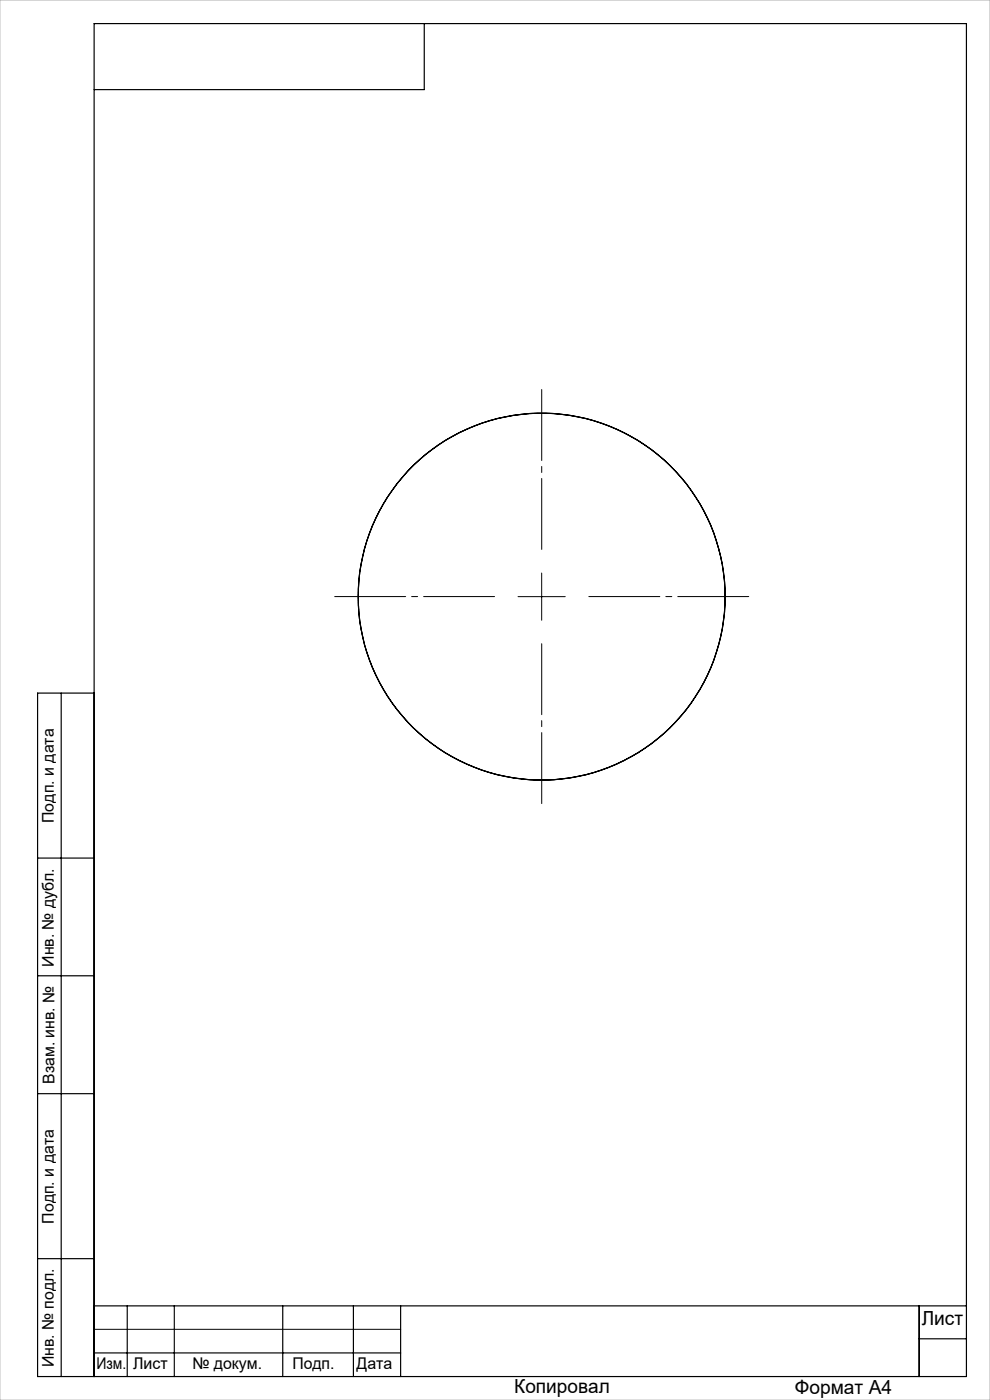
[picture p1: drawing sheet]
<svg xmlns="http://www.w3.org/2000/svg" width="210mm" height="297mm" viewBox="0 0 210 297" stroke-linecap="round" stroke-linejoin="round" font-family="sans-serif">
<path d="M114.9 116.6v-34M104.9 126.6h-33.9M114.9 136.6v33.9M124.9 126.6h33.9" fill="none" stroke="#000" stroke-width=".21" stroke-dasharray="15.2 1.3 1.3 1.3" stroke-dashoffset=".2"/>
<path d="M109.9 126.6h10M114.9 121.6v10M20 282h65" fill="none" stroke="#000" stroke-width=".21"/>
<g fill="none" stroke="#000" stroke-width=".25">
<path d="M90 5v14h-70M13 147v145M20 147h-12v145h197v-287h-185v287M8 182h12M8 207h12M8 232h12M8 267h12M20 277h185M27 277v15M37 277v15M60 277v15M75 277v15"/>
<path d="M85 277v15M195 277v15M20 287h65M195 284h10"/>
<circle cx="114.9" cy="126.6" r="38.9"/>
</g>
<path d="M0 0h210v297h-210z" fill="none" stroke="#c0c0c0" stroke-width=".21"/>
<g font-size="4.1">
<text x="195.5" y="281.2">Лист</text>
<text x="109.1" y="295.6">Копировал</text>
<text x="168.6" y="295.7">Формат А4</text>
</g>
<g font-size="3.4">
<text x="11.4" y="174.6" transform="rotate(-90 11.4 174.6)">Подп. и дата</text>
<text x="11.4" y="205.1" transform="rotate(-90 11.4 205.1)">Инв. № дубл.</text>
<text x="11.6" y="229.9" transform="rotate(-90 11.6 229.9)">Взам. инв. №</text>
<text x="11.4" y="259.6" transform="rotate(-90 11.4 259.6)">Подп. и дата</text>
<text x="11.4" y="290" transform="rotate(-90 11.4 290)">Инв. № подл.</text>
<text x="20.4" y="290.4">Изм.</text>
<text x="28.2" y="290.4">Лист</text>
<text x="40.8" y="290.4">№ докум.</text>
<text x="62" y="290.4">Подп.</text>
<text x="75.6" y="290.4">Дата</text>
</g>
</svg>
